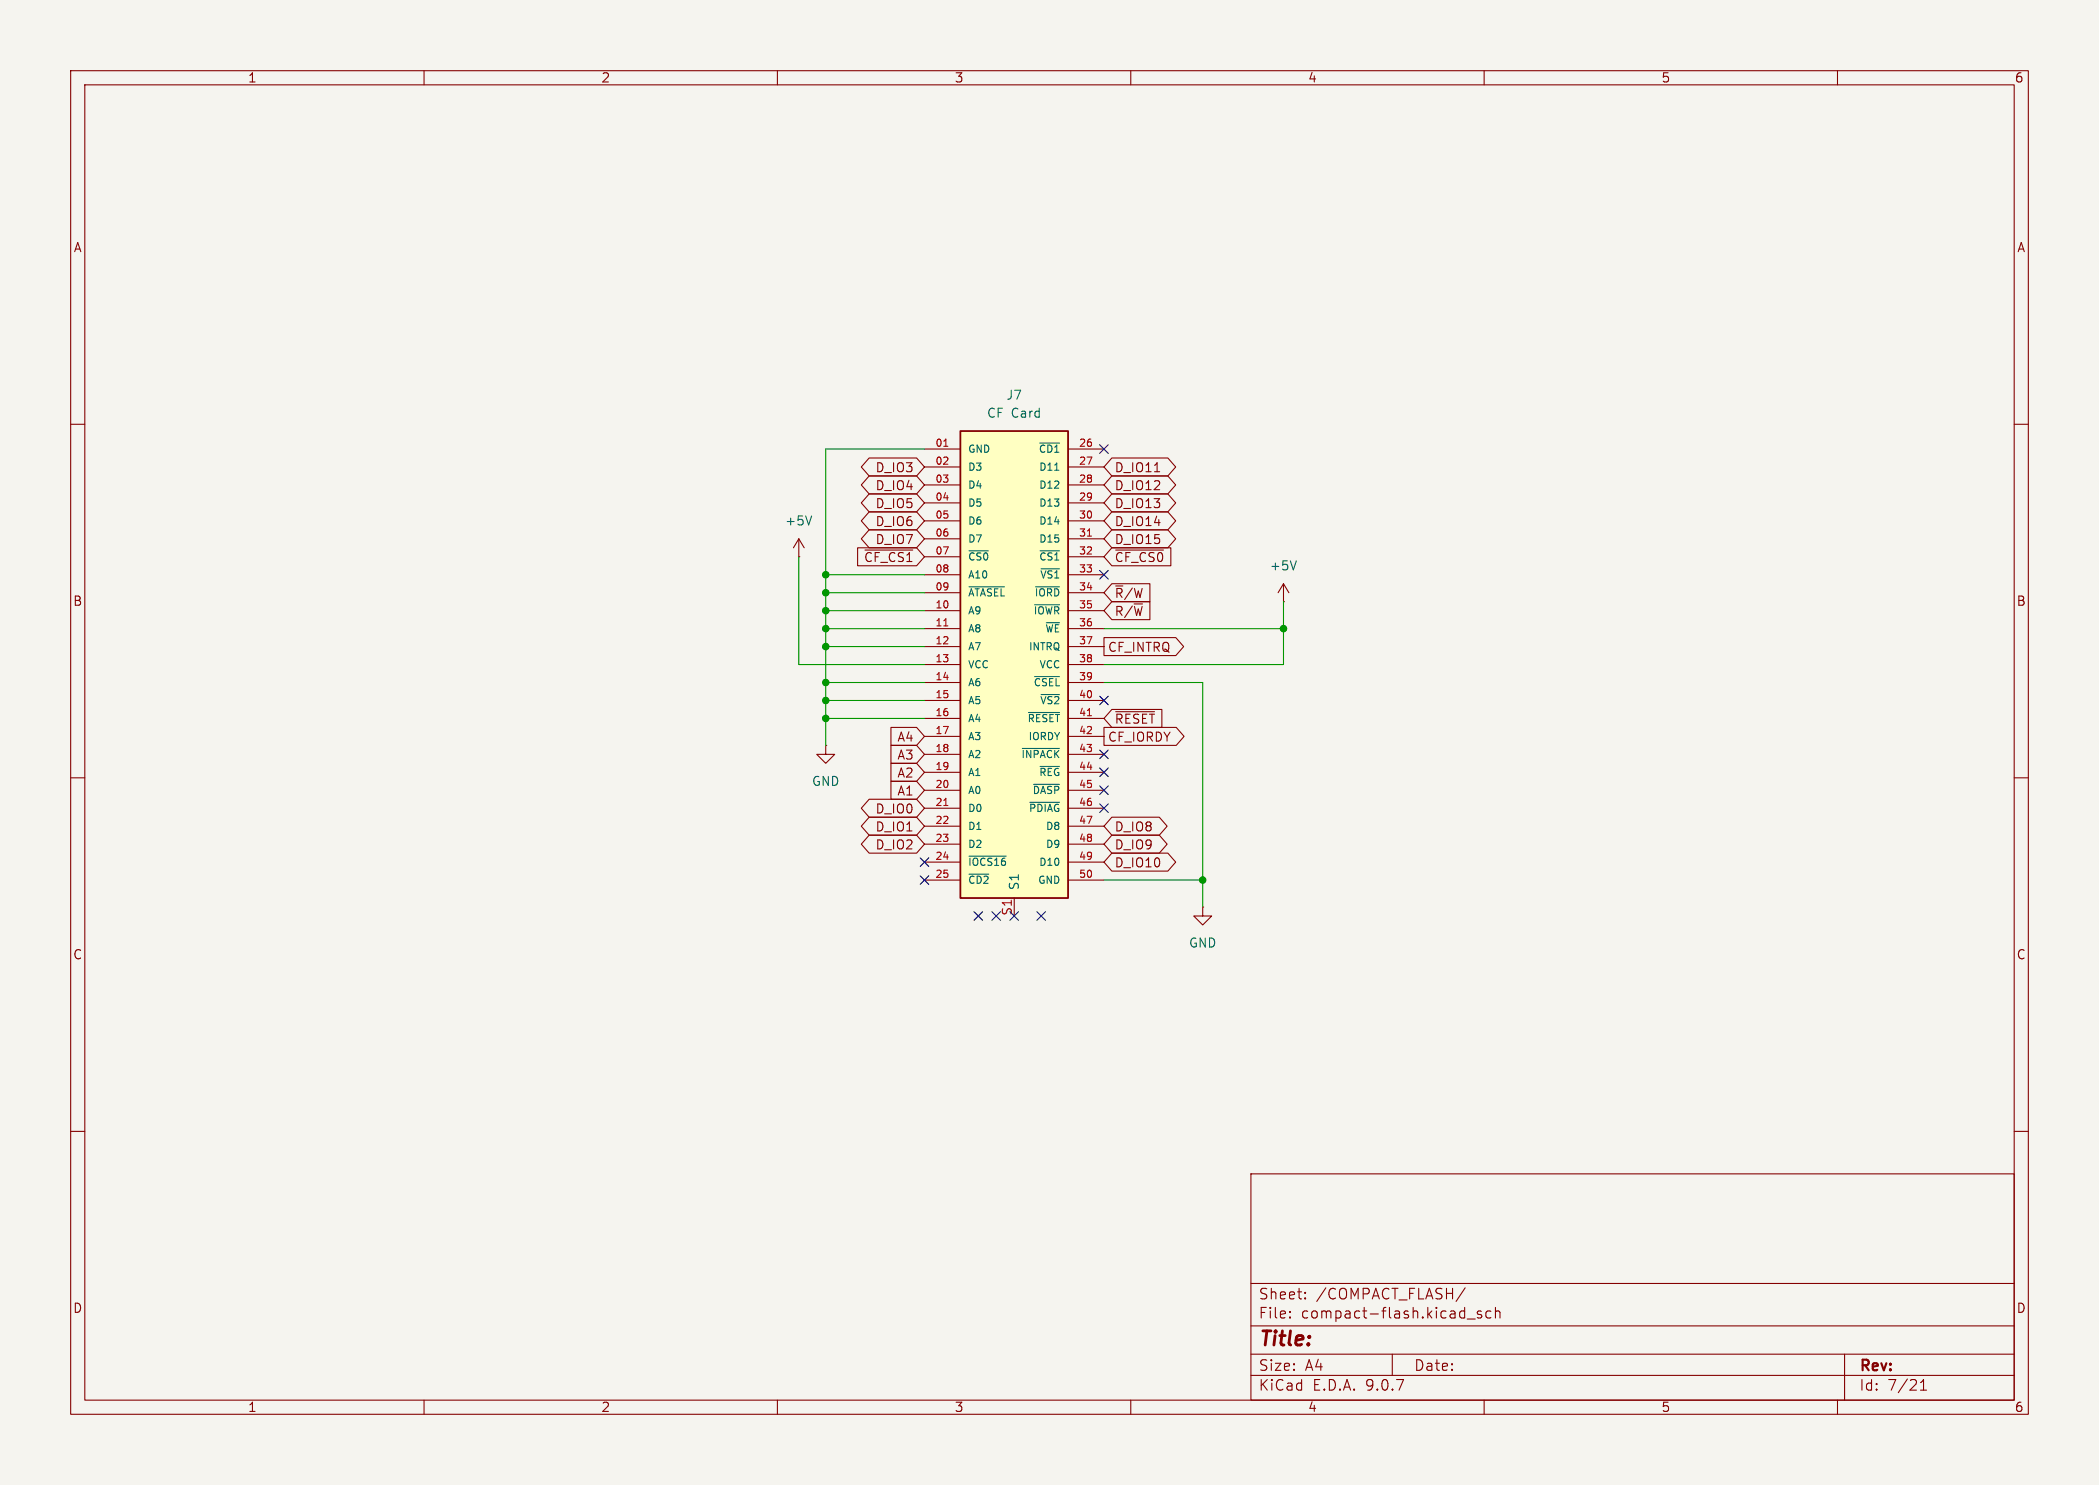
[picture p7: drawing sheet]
<svg xmlns="http://www.w3.org/2000/svg" width="297mm" height="210mm" viewBox="0 0 297 210" stroke-linecap="round" stroke-linejoin="round" font-family="sans-serif">
<path d="M0 0h297v210h-297z" fill="#f5f4ef" stroke="#f5f4ef" stroke-width=".14"/>
<g fill="none" stroke="#840000" stroke-width=".15">
<path d="M10 10h277v190h-277zM12 12h273v186h-273zM60 10v2M110 10v2M160 10v2M210 10v2M260 10v2M10 60h2M285 60h2M181.6 85.1h.1M181.6 82.6l-.8 1.2M181.6 82.6l.8 1.2"/>
<path d="M181.6 82.6v2.5M10 110h2M116.8 105.4v1.3h1.3l-1.3 1.3-1.2-1.3h1.2M116.8 105.4h.1M285 110h2M170.2 128.3v1.2h1.2l-1.2 1.3-1.3-1.3h1.3M170.2 128.3h.1M10 160h2M177 166h108v32h-108zM285 160h2M60 198v2M110 198v2"/>
<path d="M160 198v2M177 194.5h108M177 191.5h108M177 187.5h108M177 181.5h108M182.5 186.3h.1l-.1 .1M182.5 186.3v.1M182.5 185.5v.1M182.5 185.5h.1l-.1 .1M184.7 183.6v.1M184.7 183.6h-.1l.1 .1M184.7 182.8v.1"/>
<path d="M184.7 182.8h-.1l.1 .1M197 191.5v3M207.3 182.1l-1.3 2M207.6 186.5h1.1M209.6 185.5l-.4-.1-.2 .2 .1 .2 .5 .2 .1 .1-.1 .2-.1 .1-.5-.1M210 198v2M211 185.5l-.5-.1-.3 .3v.4l.2 .2 .1 .1 .5-.1M211.6 185.5a.37 .37 0 0 1 .6 .1v.8M211.6 184.9v1.5M260 198v2M261 191.5v6.5M271.7 196.6h.9"/>
<path d="M271.7 195.5l.5-.4v1.5"/>
</g>
<path d="M183.4 79.3l-.4 1.3" fill="none" stroke="#006464" stroke-width=".15"/>
<path d="M135.9 61h15.2v66h-15.2z" fill="#ffffc2"/>
<path d="M135.9 61h15.2v66h-15.2z" fill="none" stroke="#840000" stroke-width=".25"/>
<g fill="none" stroke="#840000" stroke-width=".15">
<path d="M113 78.7h.1M113 76.2l-.7 1.3M113 76.2l.8 1.3M113 76.2v2.5M121.3 77.5h8.4l1.1 1.2-1.1 1.3h-8.4zM122.4 77.8h6.8M123 74.9h6.7l1.1 1.3-1.1 1.3h-6.7l-1.1-1.3zM123 72.4h6.7l1.1 1.3-1.1 1.2h-6.7l-1.1-1.2zM123 67.3h6.7l1.1 1.3-1.1 1.3h-6.7l-1.1-1.3zM123 69.8h6.7l1.1 1.3-1.1 1.3h-6.7l-1.1-1.3zM123 64.8h6.7l1.1 1.2-1.1 1.3h-6.7l-1.1-1.3zM130.8 63.5h5.1"/>
<path d="M130.8 66h5.1M130.8 68.6h5.1M130.8 71.1h5.1M130.8 73.7h5.1M130.8 76.2h5.1M130.8 78.7h5.1M151.1 63.5h5.1M151.1 66h5.1M151.1 68.6h5.1M151.1 71.1h5.1M151.1 73.7h5.1M151.1 76.2h5.1"/>
<path d="M151.1 78.7h5.1M157.3 77.5h8.4v2.5h-8.4l-1.1-1.3zM157.3 72.4h7.9l1.2 1.3-1.2 1.2h-7.9l-1.1-1.2zM157.3 69.8h7.9l1.2 1.3-1.2 1.3h-7.9l-1.1-1.3zM157.3 67.3h7.9l1.2 1.3-1.2 1.3h-7.9l-1.1-1.3zM157.3 64.8h7.9l1.2 1.2-1.2 1.3h-7.9l-1.1-1.3zM157.3 74.9h7.9l1.2 1.3-1.2 1.3h-7.9l-1.1-1.3zM157.9 77.8h6.7M163.4 66.7h.7M130.8 81.3h5.1M130.8 83.8h5.1M130.8 86.4h5.1"/>
<path d="M130.8 88.9h5.1M130.8 91.4h5.1M130.8 94h5.1M130.8 96.5h5.1M130.8 99.1h5.1M151.1 81.3h5.1M151.1 83.8h5.1M151.1 86.4h5.1M151.1 88.9h5.1M151.1 91.4h5.1M151.1 94h5.1M151.1 96.5h5.1"/>
<path d="M151.1 99.1h5.1M156.2 90.2h10.2l1.1 1.2-1.1 1.3h-10.2zM157.3 85.1h5.4v2.5h-5.4l-1.1-1.2zM157.3 82.5h5.4v2.6h-5.4l-1.1-1.3zM123 118.1h6.7l1.1 1.3-1.1 1.3h-6.7l-1.1-1.3zM123 113h6.7l1.1 1.3-1.1 1.3h-6.7l-1.1-1.3zM123 115.6h6.7l1.1 1.2-1.1 1.3h-6.7l-1.1-1.3zM126.1 107.9h3.6l1.1 1.3-1.1 1.3h-3.6zM126.1 102.9h3.6l1.1 1.2-1.1 1.3h-3.6zM126.1 110.5h3.6l1.1 1.3-1.1 1.2h-3.6zM126.1 105.4h3.6l1.1 1.3-1.1 1.3h-3.6zM130.8 101.6h5.1"/>
<path d="M130.8 104.1h5.1M130.8 106.7h5.1M130.8 109.2h5.1M130.8 111.8h5.1M130.8 114.3h5.1M130.8 116.8h5.1M130.8 119.4h5.1M151.1 101.6h5.1M151.1 104.1h5.1M151.1 106.7h5.1M151.1 109.2h5.1M151.1 111.8h5.1"/>
<path d="M151.1 114.3h5.1M151.1 116.8h5.1M151.1 119.4h5.1M156.2 102.9h10.2l1.1 1.2-1.1 1.3h-10.2zM157.3 118.1h6.7l1.1 1.3-1.1 1.3h-6.7l-1.1-1.3zM157.3 115.6h6.7l1.1 1.2-1.1 1.3h-6.7l-1.1-1.3zM157.3 100.3h7.1v2.6h-7.1l-1.1-1.3zM157.9 100.6h5.5M130.8 121.9h5.1M130.8 124.5h5.1M143.5 127v2.5M151.1 121.9h5.1"/>
<path d="M151.1 124.5h5.1M157.3 120.6h7.9l1.2 1.3-1.2 1.3h-7.9l-1.1-1.3z"/>
</g>
<path d="M133.5 63.1h.6M153.9 75.8h.5M133.5 88.5h.6M133.5 113.9h.6M153.9 101.2h.5" fill="none" stroke="#a90000" stroke-width=".15"/>
<g fill="none" stroke="#006464" stroke-width=".15">
<path d="M114.8 73l-.4 1.2M137.1 77.9h2.8M147.1 62.7h2.8M147.2 77.9h2.7M149.2 66.5h.6M137.1 83h5M146.4 85.5h3.5M146.4 95.7h3.5M146.5 83h3.4M147.3 80.4h2.6M147.3 98.2h2.6M148 88.1h1.9"/>
<path d="M144.6 105.8h5.3M145.5 100.8h4.4M145.7 113.5h4.2M146.2 110.9h3.7M147.2 108.4h2.7M137.1 121.1h5.3M137.1 123.6h2.8"/>
</g>
<g fill="none" stroke="#009600" stroke-width=".15">
<path d="M113 78.7v15.3h17.8M130.8 63.5h-14v41.9M116.8 88.9h14M116.8 96.5h14M116.8 91.4h14M116.8 99.1h14M116.8 81.3h14M116.8 83.8h14M116.8 86.4h14M156.2 88.9h25.4M156.2 96.5h14v31.8M181.6 85.1v8.9h-25.4"/>
<path d="M116.8 101.6h14M156.2 124.5h14"/>
</g>
<g fill="none" stroke="#000084" stroke-width=".15">
<path d="M155.6 62.9l1.2 1.2M156.8 62.9l-1.2 1.2M155.6 98.5l1.2 1.2M155.6 80.7l1.2 1.2M156.8 98.5l-1.2 1.2M156.8 80.7l-1.2 1.2M155.6 113.7l1.2 1.2M155.6 108.6l1.2 1.2M155.6 106.1l1.2 1.2M155.6 111.2l1.2 1.2M156.8 113.7l-1.2 1.2M156.8 111.2l-1.2 1.2"/>
<path d="M156.8 108.6l-1.2 1.2M156.8 106.1l-1.2 1.2M130.2 121.3l1.2 1.2M130.2 123.9l1.2 1.2M131.4 121.3l-1.2 1.2M131.4 123.9l-1.2 1.2M137.8 128.9l1.2 1.2M139 128.9l-1.2 1.2M140.4 128.9l1.2 1.2M141.6 128.9l-1.2 1.2M142.9 128.9l1.2 1.2M144.1 128.9l-1.2 1.2"/>
<path d="M146.7 128.9l1.2 1.2M147.9 128.9l-1.2 1.2"/>
</g>
<g fill="#009600" stroke="#009600" stroke-width=".15">
<circle cx="116.8" cy="99.1" r=".46"/>
<circle cx="116.8" cy="101.6" r=".46"/>
<circle cx="116.8" cy="91.4" r=".46"/>
<circle cx="116.8" cy="86.4" r=".46"/>
<circle cx="116.8" cy="88.9" r=".46"/>
<circle cx="116.8" cy="81.3" r=".46"/>
<circle cx="116.8" cy="83.8" r=".46"/>
<circle cx="116.8" cy="96.5" r=".46"/>
<circle cx="181.6" cy="88.9" r=".46"/>
<circle cx="170.2" cy="124.5" r=".46"/>
</g>
<text font-size="2.8" fill="#840000" x="178" y="190.9">Title:</text>
<g font-size="2.1" fill="#840000">
<text x="178" y="184">Sheet:</text>
<text x="186.2" y="184">/COMPACT_FLASH/</text>
<text x="178" y="186.7">File:</text>
<text x="184.1" y="186.7">compact-flash.kicad_sch</text>
<text x="178" y="196.9">KiCad</text>
<text x="178" y="194.1">Size:</text>
<text x="184.7" y="194.1">A4</text>
<text x="185.7" y="196.9">E.D.A.</text>
<text x="193.3" y="196.9">9.0.7</text>
<text x="200" y="194.1">Date:</text>
<text x="263" y="194.3">Rev:</text>
<text x="263" y="196.9">Id:</text>
<text x="267.1" y="196.9">7/21</text>
</g>
<g font-size="1.8" fill="#840000">
<text x="35" y="11.9">1</text>
<text x="85" y="11.9">2</text>
<text x="135" y="11.9">3</text>
<text x="185" y="11.9">4</text>
<text x="235" y="11.9">5</text>
<text x="285" y="11.9">6</text>
<text x="10.3" y="35.9">A</text>
<text x="285.3" y="35.9">A</text>
<text x="123.8" y="69.5">D_IO4</text>
<text x="123.8" y="67">D_IO3</text>
<text x="157.6" y="69.5">D_IO12</text>
<text x="157.6" y="67">D_IO11</text>
<text x="123.8" y="77.2">D_IO7</text>
<text x="123.8" y="74.6">D_IO6</text>
<text x="123.8" y="72.1">D_IO5</text>
<text x="157.6" y="74.6">D_IO14</text>
<text x="157.6" y="72.1">D_IO13</text>
<text x="157.6" y="77.2">D_IO15</text>
<text x="122.2" y="79.7">~{CF_CS1}</text>
<text x="157.6" y="79.7">~{CF_CS0}</text>
<text x="10.3" y="85.9">B</text>
<text x="157.6" y="87.3">R/~{W}</text>
<text x="157.6" y="84.8">~{R}/W</text>
<text x="285.3" y="85.9">B</text>
<text x="156.7" y="92.4">CF_INTRQ</text>
<text x="126.9" y="105.1">A4</text>
<text x="126.9" y="107.6">A3</text>
<text x="156.7" y="105.1">CF_IORDY</text>
<text x="157.6" y="102.6">~{RESET}</text>
<text x="126.9" y="110.2">A2</text>
<text x="126.9" y="112.7">A1</text>
<text x="123.8" y="115.3">D_IO0</text>
<text x="123.8" y="117.8">D_IO1</text>
<text x="157.6" y="117.8">D_IO8</text>
<text x="123.8" y="120.3">D_IO2</text>
<text x="157.6" y="120.3">D_IO9</text>
<text x="157.6" y="122.9">D_IO10</text>
<text x="10.3" y="135.9">C</text>
<text x="285.3" y="135.9">C</text>
<text x="10.3" y="185.9">D</text>
<text x="285.3" y="185.9">D</text>
<text x="35" y="199.9">1</text>
<text x="85" y="199.9">2</text>
<text x="135" y="199.9">3</text>
<text x="185" y="199.9">4</text>
<text x="235" y="199.9">5</text>
<text x="285" y="199.9">6</text>
</g>
<g font-size="1.8" fill="#006464">
<text x="139.6" y="59.3">CF Card</text>
<text x="142.3" y="56.7">J7</text>
<text x="111" y="74.5">+5V</text>
<text x="179.6" y="80.9">+5V</text>
<text x="114.8" y="111.4">GND</text>
<text x="144.4" y="126" transform="rotate(-90 144.4 126)">S1</text>
<text x="168.1" y="134.2">GND</text>
</g>
<text font-size="1.8" fill="#a90000" x="143.3" y="129.6" transform="rotate(-90 143.3 129.6)">S1</text>
<g font-size="1.4" fill="#a90000">
<text x="132.3" y="63.2">01</text>
<text x="132.3" y="65.8">02</text>
<text x="152.6" y="63.2">26</text>
<text x="152.6" y="65.8">27</text>
<text x="132.3" y="68.3">03</text>
<text x="132.3" y="70.9">04</text>
<text x="152.6" y="68.3">28</text>
<text x="152.6" y="70.9">29</text>
<text x="132.3" y="73.4">05</text>
<text x="132.3" y="75.9">06</text>
<text x="152.6" y="73.4">30</text>
<text x="152.6" y="75.9">31</text>
<text x="132.3" y="78.5">07</text>
<text x="132.3" y="81">08</text>
<text x="132.3" y="83.6">09</text>
<text x="152.6" y="78.5">32</text>
<text x="152.6" y="81">33</text>
<text x="152.6" y="83.6">34</text>
<text x="132.3" y="86.1">10</text>
<text x="132.3" y="88.6">11</text>
<text x="152.6" y="86.1">35</text>
<text x="152.6" y="88.6">36</text>
<text x="132.3" y="91.2">12</text>
<text x="132.3" y="93.7">13</text>
<text x="152.6" y="91.2">37</text>
<text x="152.6" y="93.7">38</text>
<text x="132.3" y="96.3">14</text>
<text x="132.3" y="98.8">15</text>
<text x="132.3" y="101.3">16</text>
<text x="152.6" y="96.3">39</text>
<text x="152.6" y="98.8">40</text>
<text x="152.6" y="101.3">41</text>
<text x="132.3" y="103.9">17</text>
<text x="132.3" y="106.4">18</text>
<text x="152.6" y="103.9">42</text>
<text x="152.6" y="106.4">43</text>
<text x="132.3" y="109">19</text>
<text x="132.3" y="111.5">20</text>
<text x="152.6" y="109">44</text>
<text x="152.6" y="111.5">45</text>
<text x="132.3" y="114">21</text>
<text x="132.3" y="116.6">22</text>
<text x="132.3" y="119.1">23</text>
<text x="152.6" y="114">46</text>
<text x="152.6" y="116.6">47</text>
<text x="152.6" y="119.1">48</text>
<text x="132.3" y="121.7">24</text>
<text x="132.3" y="124.2">25</text>
<text x="152.6" y="121.7">49</text>
<text x="152.6" y="124.2">50</text>
</g>
<g font-size="1.4" fill="#006464">
<text x="136.9" y="64.2">GND</text>
<text x="146.9" y="64.2">~{CD1}</text>
<text x="136.9" y="66.8">D3</text>
<text x="136.9" y="69.3">D4</text>
<text x="136.9" y="71.9">D5</text>
<text x="146.9" y="66.8">D11</text>
<text x="146.9" y="69.3">D12</text>
<text x="146.9" y="71.9">D13</text>
<text x="136.9" y="74.4">D6</text>
<text x="136.9" y="76.9">D7</text>
<text x="146.9" y="74.4">D14</text>
<text x="146.9" y="76.9">D15</text>
<text x="136.9" y="79.5">~{CS0}</text>
<text x="136.9" y="82">A10</text>
<text x="146.9" y="79.5">~{CS1}</text>
<text x="147.1" y="82">~{VS1}</text>
<text x="136.9" y="84.6">~{ATASEL}</text>
<text x="136.9" y="87.1">A9</text>
<text x="136.9" y="89.6">A8</text>
<text x="146.1" y="87.1">~{IOWR}</text>
<text x="146.3" y="84.6">~{IORD}</text>
<text x="147.8" y="89.6">~{WE}</text>
<text x="136.9" y="92.2">A7</text>
<text x="136.9" y="94.7">VCC</text>
<text x="145.5" y="92.2">INTRQ</text>
<text x="147" y="94.7">VCC</text>
<text x="136.9" y="97.3">A6</text>
<text x="136.9" y="99.8">A5</text>
<text x="146.1" y="97.3">~{CSEL}</text>
<text x="147.1" y="99.8">~{VS2}</text>
<text x="136.9" y="102.3">A4</text>
<text x="136.9" y="104.9">A3</text>
<text x="136.9" y="107.4">A2</text>
<text x="144.4" y="107.4">~{INPACK}</text>
<text x="145.3" y="102.3">~{RESET}</text>
<text x="145.4" y="104.9">IORDY</text>
<text x="136.9" y="110">A1</text>
<text x="136.9" y="112.5">A0</text>
<text x="146" y="112.5">~{DASP}</text>
<text x="146.9" y="110">~{REG}</text>
<text x="136.9" y="115">D0</text>
<text x="136.9" y="117.6">D1</text>
<text x="145.5" y="115">~{PDIAG}</text>
<text x="147.9" y="117.6">D8</text>
<text x="136.9" y="120.1">D2</text>
<text x="136.9" y="122.7">~{IOCS16}</text>
<text x="136.9" y="125.2">~{CD2}</text>
<text x="146.8" y="125.2">GND</text>
<text x="146.9" y="122.7">D10</text>
<text x="147.9" y="120.1">D9</text>
</g>
</svg>
